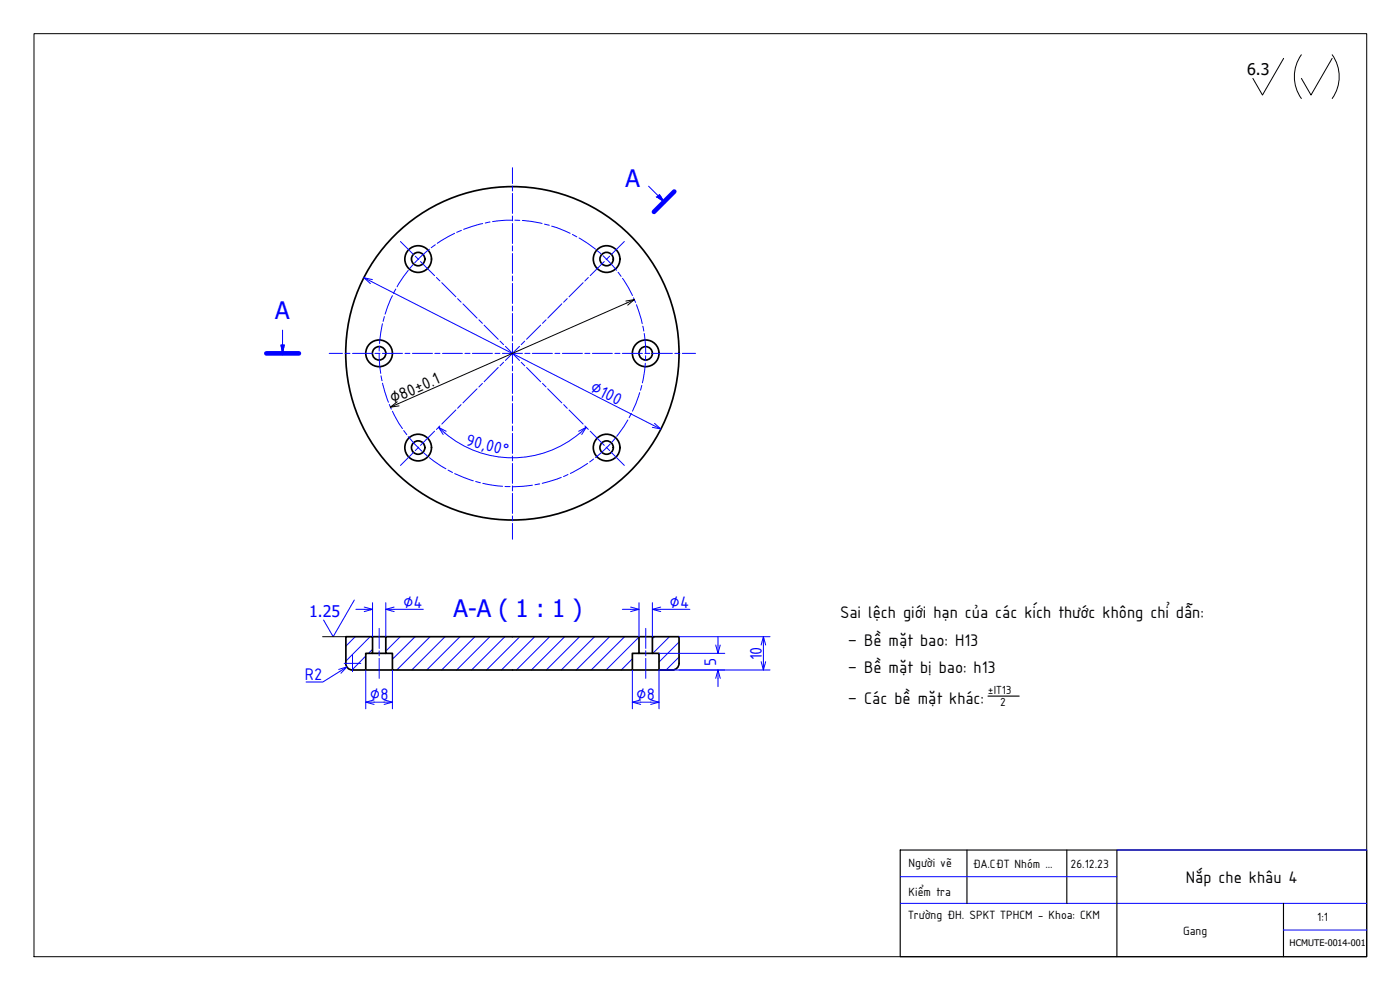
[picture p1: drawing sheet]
<svg xmlns="http://www.w3.org/2000/svg" width="420mm" height="297mm" viewBox="0 0 420 297" stroke-linecap="round" stroke-linejoin="round" font-family="sans-serif">
<!-- layer: Visible (ISO) -->
<g fill="none" stroke="#000" stroke-width=".51">
<path d="M103.8 191h8v5h-2v5h-4a2.01 2.01 0 0 1-2-2zM111.8 191h4M111.8 196h4M191.8 191v5h4M195.8 191h-80v5h2v5h72v-5h2M109.8 201h8M189.8 201h8M201.8 201h-4v-5h-2v-5h8v8a2.01 2.01 0 0 1-2 2"/>
<circle cx="125.5" cy="77.7" r="4"/>
<circle cx="125.5" cy="77.7" r="2.01"/>
<circle cx="182.1" cy="77.7" r="4"/>
<circle cx="182.1" cy="77.7" r="2.01"/>
<circle cx="113.8" cy="106" r="4"/>
<circle cx="113.8" cy="106" r="2.01"/>
<circle cx="153.8" cy="106" r="50"/>
<circle cx="193.8" cy="106" r="4"/>
<circle cx="193.8" cy="106" r="2.01"/>
<circle cx="125.5" cy="134.3" r="4"/>
<circle cx="125.5" cy="134.3" r="2.01"/>
<circle cx="182.1" cy="134.3" r="4"/>
<circle cx="182.1" cy="134.3" r="2.01"/>
</g>
<!-- layer: Netmanh -->
<g fill="none" stroke="#00f" stroke-width=".3">
<path d="M153.8 50.3v4.8M153.8 55.8v1.5M153.8 58v6M194.6 55.9l4.7 4.6-2.1-1.4 .7-.7 1.4 2.1M120.2 72.5l3.9 3.9M124 79.4l-1 1.1M124.6 76.9l1.1 1M126.2 78.5l4.2 4.2M128.9 74.8l-4.4 4.1M130.6 73.4l-1.2 .9M136.4 70l-5.2 3M138.5 69.1l-1.4 .6"/>
<path d="M144.9 67.1l-5.8 1.7M147.1 66.6l-1.5 .3M153.8 66.1l-6 .4M153.8 64.8v1.5M153.8 67v6.1M153.8 73.8v1.5M153.8 76.1v5.9M154.5 66.1h1.5M156.8 66.2l5.9 .8M163.4 67.3l1.4 .3M165.6 67.8l5.5 2.2M171.8 70.3l1.3 .8"/>
<path d="M173.8 71.4l4.9 3.4M179.3 75.3l1.1 .9M181 76.7l4 4.4M181.4 78.5l-4.3 4.2M183 76.9l-1.1 1M187.4 72.5l-3.9 3.9M84.8 99v7l-.5-2.5h1l-.5 2.5M111.5 84.5l84.6 43.1M114.8 97.1l-.9 6M115.4 95l-.4 1.4M117.8 88.7l-2.2 5.6M118.8 86.7l-.7 1.3"/>
<path d="M122.5 81.1l-3.3 4.9M131 83.3l1 1M132.6 84.8l4.2 4.3M137.3 89.6l1.1 1.1M138.9 91.2l4.3 4.2M143.7 96l1.1 1M145.3 97.6l4.2 4.2M153.8 82.8v1.5M153.8 85v6M153.8 91.8v1.5M153.8 94.1v5.9M162.3 97.6l-4.3 4.2"/>
<path d="M163.9 96l-1.1 1M168.6 91.2l-4.2 4.2M170.2 89.6l-1 1.1M175 84.8l-4.2 4.3M176.6 83.3l-1.1 1M185.5 81.7l.9 1.2M186.8 83.5l3 5.2M190.1 89.4l.7 1.3M191 91.4l1.7 5.7M192.9 97.9l.3 1.4M98.8 106h4M103.5 106h1.5"/>
<path d="M105.8 106h6M112.5 106h1.5M113.8 106.1l.5 5.9M113.9 103.8l-.1 1.5M114.3 112.8l.3 1.4M114.8 106h6M114.8 115l1.8 5.7M121.5 106h1.5M123.8 106h6M130.5 106h1.5M132.8 106h6M139.5 106h1.6"/>
<path d="M141.8 106h6M143.2 116.7l-4.3 4.2M144.8 115l-1.1 1.1M148.5 106h1.5M149.5 110.3l-4.2 4.2M150.1 102.3l1 1.1M150.8 106h6M151.1 108.7l-1 1.1M151.7 103.9l4.2 4.2M153.8 100.8v1.5M153.8 103v6M153.8 109.8v1.5"/>
<path d="M153.8 112v6.1M153.8 118.8v1.5M155.9 103.9l-4.2 4.2M156.4 108.7l1.1 1.1M157.5 102.3l-1.1 1.1M157.5 106h1.5M158 110.3l4.3 4.2M159.8 106h6M162.8 115l1.1 1.1M164.4 116.7l4.2 4.2M166.5 106h1.5M168.8 106h6"/>
<path d="M175.5 106h1.5M177.8 106h6M184.5 106h1.6M186.8 106h6M192 117.8l-2.2 5.5M192.6 115.6l-.4 1.5M193.3 100.1l.5 5.9M193.5 106h1.5M193.7 109l-.9 5.9M193.8 106.8l-.1 1.4M195.8 106h6M202.5 106h1.5"/>
<path d="M204.8 106h3.9M116.8 121.4l.6 1.4M117.8 123.4l3 5.2M121.2 129.2l.9 1.2M122.5 131l4.1 4.4M124.1 135.7l-3.9 3.9M125.7 134.1l-1.1 1.1M127.2 135.9l1.1 .9M128.9 137.3l4.9 3.4M130.4 129.4l-4.2 4.2M132 127.8l-1 1M133.4 129.9a31.3 31.3 0 0 0 40.7 0"/>
<path d="M136.8 123l-4.2 4.2M138.4 121.4l-1.1 1.1M153.8 121.1v5.9M153.8 127.8v1.5M153.8 130v6M153.8 136.8v1.5M153.8 139.1v5.9M169.2 121.4l1 1.1M170.8 123l4.2 4.2M175.5 127.8l1.1 1M176.4 139.1l-5.2 3M177.1 129.4l4.3 4.2"/>
<path d="M178.1 137.7l-1.1 .9M181.9 134.1l1.1 1.1M183.1 133.2l-4.4 4.1M183.5 135.7l3.9 3.9M184.6 131.5l-1 1.2M188.4 126l-3.3 4.9M189.5 124l-.7 1.3M134.5 141l1.3 .8M136.4 142.1l5.6 2.2M142.7 144.5l1.5 .4M144.9 145l5.9 .9M151.6 146h1.5"/>
<path d="M153.8 145.8v1.5M153.8 148v6M153.8 154.8v1.5M153.8 157v4.8M159.8 145.6l-6 .4M162 145.2l-1.5 .2M168.4 143.2l-5.7 1.8M170.5 142.4l-1.4 .6M103.3 199h5M105.8 196.5v5M106.3 180l-6.3 11-2.9-5M106.6 191l-2.8 2.9"/>
<path d="M106.8 182.8h2.5M109.8 196.8l-4.2 4.2M111.1 191l-7.3 7.4M111.8 194.8l-1.2 1.2M111.8 180.8v10.2M113.8 188.5v6M113.8 195.3v1.5M113.8 197.6v5.9M115.8 180.8v10.2M118.3 182.8h8.7M120.1 191l-4.3 4.4M124.6 191l-6.8 6.8"/>
<path d="M129.1 191l-10 10M133.6 191l-10 10M138 191l-9.9 10M142.5 191l-10 10M147 191l-10 10M151.5 191l-10 10M156 191l-10 10M160.5 191l-10 10M165 191l-10 10M169.5 191l-10 10M173.9 191l-9.9 10M178.4 191l-10 10"/>
<path d="M183 191l-10.1 10M186.8 182.8h2.5M187.5 191l-10.1 10M189.8 197.7l-3.4 3.3M191.8 191.2l-9.9 9.8M191.8 195.7l-.4 .3M191.8 180.8v10.2M193.8 188.5v6M193.8 195.3v1.5M193.8 197.6v5.9M195.8 180.8v10.2M196.4 191l-.6 .7"/>
<path d="M197.8 196h19.7M198.3 182.8h8.8M200.9 191l-5 5M203.8 192.6l-6 6.1M203.8 197.1l-3.9 3.9M203.8 191h27.3M215.5 191v2.5M229.1 193.5v5M102 201.5l-5.1 3.1h-5M109.8 201v11.7M112.3 210.7h3M117.8 201v11.7"/>
<path d="M189.8 201v11.7M192.3 210.7h3M215.5 203.5v2.5M231.1 201h-33.3v11.7M335.2 255h75M270.2 271h140M270.2 263h65M385.2 279h25"/>
</g>
<!-- layer: NetDam -->
<path d="M10.2 10.1h400v276.9h-400z" fill="none" stroke="#000" stroke-width=".3"/>
<path d="M296.5 208.9h9.4M270.2 255h140v32h-140zM290.2 255v16M320.2 255v16M335.2 255v32M385.2 271v16" fill="none" stroke="#000" stroke-width=".34"/>
<!-- layer: Symbol (ISO) -->
<path d="M385.2 17.5l-6.3 11-2.9-5M390.6 16.4a11.3 11.3 0 0 0 0 13.2M399.8 17.5l-6.4 11-2.8-5M399.8 16.4a11.3 11.3 0 0 1 0 13.2M96.8 191h7" fill="none" stroke="#000" stroke-width=".3"/>
<!-- layer: 0 -->
<g fill="none" stroke="#00f" stroke-width=".3">
<path d="M109.2 83.3l2.3 1.2M111.8 83.9l-2.6-.6 2 1.8M131.6 128.2l1.9 1.7M133.9 129.4l-2.3-1.2 1.4 2.2M173.7 129.4l2.2-1.2-1.3 2.2M175.9 128.2l-1.8 1.7M196.1 127.6l2.2 1.1M196.4 127l1.9 1.7-2.5-.5M109.3 182.1l2.5 .7-2.5 .7M109.3 182.8h2.5M115.8 182.8h2.5M118.3 182.1l-2.5 .7 2.5 .7"/>
<path d="M189.3 182.1l2.5 .7-2.5 .7M189.3 182.8h2.5M195.8 182.8h2.5M198.3 182.1l-2.5 .7 2.5 .7M214.8 193.5l.7 2.5 .7-2.5M215.5 193.5v2.5M228.4 193.5l.7-2.5 .7 2.5M228.4 198.5l.7 2.5 .7-2.5M229.1 191v2.5M229.1 198.5v2.5M101.6 200.9l2.5-.8-1.8 1.9M104.1 200.1l-2.1 1.4"/>
<path d="M109.8 210.7h2.5M112.3 210l-2.5 .7 2.5 .7M115.3 210l2.5 .7-2.5 .7M115.3 210.7h2.5M189.8 210.7h2.5M192.3 210l-2.5 .7 2.5 .7M195.3 210l2.5 .7-2.5 .7M195.3 210.7h2.5M214.8 203.5l.7-2.5 .7 2.5M215.5 201v2.5"/>
</g>
<!-- layer: DuongTam -->
<path d="M188.1 90.9l-68.6 30.2" fill="none" stroke="#000" stroke-width=".3"/>
<!-- layer: 0 -->
<path d="M187.8 90.3l2.6-.4-2 1.7M190.4 89.9l-2.3 1M119.2 120.6l-2 1.6 2.6-.4M119.5 121.1l-2.3 1.1" fill="none" stroke="#000" stroke-width=".3"/>
<!-- layer: Netmanh -->
<g fill="#00f" stroke="#00f" stroke-width=".3">
<path d="M84.3 103.5h1l-.5 2.5z"/>
<path d="M197.9 58.4l.5 .7h-1.2zM197.2 59.1l2.1 1.4-.9-1.4z"/>
</g>
<path d="M202.4 57.5l-6.1 6.1M79.9 106h9.8" fill="none" stroke="#00f" stroke-width="1.4"/>
<g font-size="7.2" fill="#00f">
<text x="187.7" y="56">A</text>
<text x="82.6" y="95.6">A</text>
<text x="136.1" y="185">A-A ( 1 : 1 )</text>
</g>
<g font-size="5.4" fill="#00f">
<text x="176.8" y="117.2" transform="rotate(27 176.8 117.2)">∅100</text>
<text x="139.6" y="133.4" transform="rotate(15 139.6 133.4)">90,00°</text>
<text x="120.9" y="182.3">∅4</text>
<text x="201" y="182.3">∅4</text>
<text x="215" y="199.8" transform="rotate(-90 215 199.8)">5</text>
<text x="228.6" y="198.1" transform="rotate(-90 228.6 198.1)">10</text>
<text x="91.5" y="204.1">R2</text>
<text x="111" y="210.2">∅8</text>
<text x="191" y="210.2">∅8</text>
</g>
<g font-size="5.4">
<text x="117.9" y="121.3" transform="rotate(-24 117.9 121.3)">∅80±0.1</text>
<text x="252.1" y="185.5">Sai lệch giới hạn của các kích thước không chỉ dẫn:</text>
<text x="254.4" y="194">– Bề mặt bao: H13</text>
<text x="254.4" y="202">– Bề mặt bị bao: h13</text>
<text x="254.4" y="211.3">– Các bề mặt khác:</text>
<text x="355.9" y="264.9">Nắp che khâu 4</text>
</g>
<text font-size="4.8" x="374.3" y="22.5">6.3</text>
<text font-size="4.8" fill="#00f" x="92.8" y="185">1.25</text>
<g font-size="3.9">
<text x="272.7" y="260.1">Người vẽ</text>
<text x="292" y="260.3">ĐA.CĐT Nhóm ...</text>
<text x="321.3" y="260.3">26.12.23</text>
<text x="272.7" y="268.7">Kiểm tra</text>
<text x="272.5" y="275.8">Trường ĐH. SPKT TPHCM - Khoa: CKM</text>
<text x="355" y="280.6">Gang</text>
<text x="395.3" y="276.3">1:1</text>
</g>
<g font-size="3.8">
<text x="296.5" y="208.4">±IT13</text>
<text x="300.2" y="211.7">2</text>
</g>
<text font-size="2.7" x="387" y="283.7">HCMUTE-0014-001</text>
</svg>
